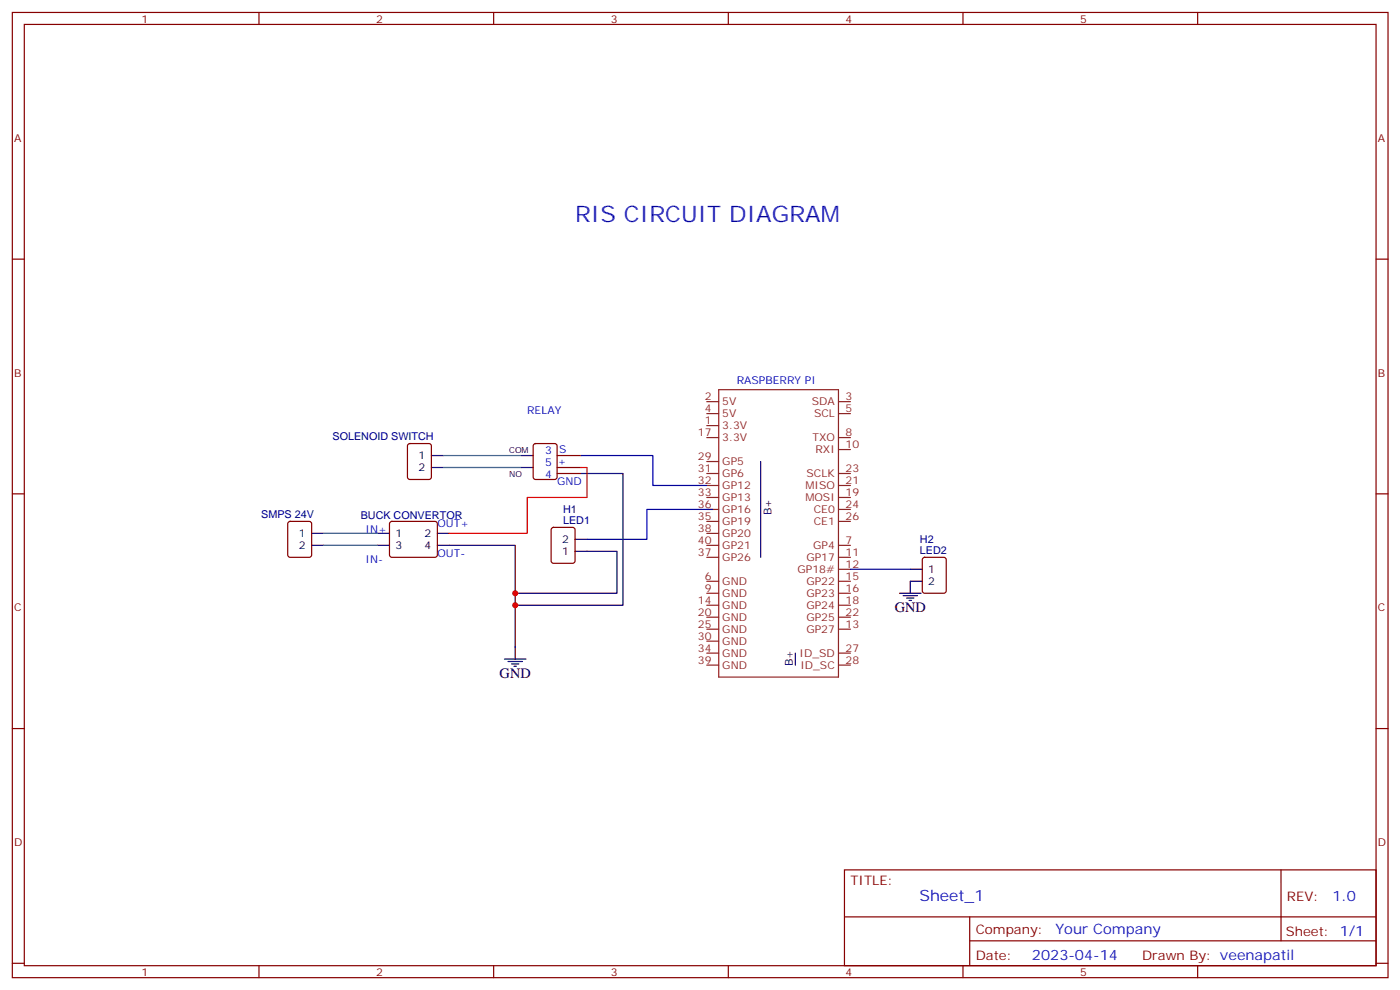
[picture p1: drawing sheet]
<svg xmlns="http://www.w3.org/2000/svg" width="413mm" height="292mm" viewBox="0 0 413 292" stroke-linecap="round" stroke-linejoin="round" font-family="sans-serif">
<g fill="none" stroke="#870000" stroke-width=".35">
<path d="M3.6 3.7h405.4v284.3h-405.4zM7.2 7.2h398.2v277.3h-398.2zM76.3 3.7v3.5M145.5 3.7v3.5M214.6 3.7v3.5M283.7 3.7v3.5M352.9 3.7v3.5M3.6 76.3h3.6M405.4 76.3h3.6M120.3 130.9l.5-.2h5.6l.7 .4v9.4l-.5 .7-5.8 .1-.7-.5v-9.4zM157.3 130.9l.5-.2h5.6l.7 .4v9.4l-.4 .7-5.9 .1-.7-.5v-9.4zM164.1 139.5h7.1"/>
<path d="M164.1 134.2h7.1M164.1 137.7h7.1M3.6 145.5h3.6M85 153.8l.5-.2h5.6l.7 .4v9.5l-.4 .6-5.9 .1-.7-.5v-9.4zM115 153.8l.5-.2h12.7l.5 .2 .2 .5-.1 9.5-.6 .4-13-.1-.4-.6v-9.2zM162.6 155.6l.5-.2h5.6l.7 .4v9.4l-.4 .7h-5.9l-.7-.4v-9.4zM405.4 145.5h3.6M272 164.4l.5-.2h5.6l.6 .4 .1 9.5-.5 .6-5.8 .1-.7-.5-.1-9.4zM3.6 214.6h3.6M405.4 214.6h3.6M248.8 256.3h156.6v28.2h-156.6zM377.4 256.3v20.9"/>
<path d="M248.8 270.1h156.5M285.7 277.2h119.6M285.7 270.1v14.1M3.6 283.8h3.6M76.3 284.5v3.5M145.5 284.5v3.5M214.6 284.5v3.5M283.7 284.5v3.5M352.9 284.5v3.5M405.4 283.8h3.6"/>
</g>
<g fill="none" stroke="#8c2424" stroke-width=".35">
<path d="M208.2 118.3h3.6M211.8 114.8h35.3v84.7h-35.3zM247.1 118.3h3.5M208.2 139.5h3.6M208.2 136h3.6M208.2 121.8h3.6M208.2 128.9h3.6M208.2 125.4h3.6M247.1 139.5h3.5M247.1 121.8h3.5M247.1 128.9h3.5M247.1 132.4h3.5"/>
<path d="M208.2 157.1h3.6M208.2 150.1h3.6M208.2 153.6h3.6M208.2 146.5h3.6M208.2 143h3.6M247.1 150.1h3.5M247.1 153.6h3.5M247.1 146.5h3.5M247.1 143h3.5M208.2 160.7h3.6M208.2 164.2h3.6M208.2 171.2h3.6"/>
<path d="M208.2 178.3h3.6M208.2 174.8h3.6M247.1 160.7h3.5M247.1 164.2h3.5M247.1 171.2h3.5M247.1 167.7h3.5M247.1 178.3h3.5M247.1 174.8h3.5M208.2 195.9h3.6M208.2 192.4h3.6M208.2 188.9h3.6M208.2 181.8h3.6"/>
<path d="M208.2 185.3h3.6M247.1 195.9h3.5M247.1 192.4h3.5M247.1 181.8h3.5M247.1 185.3h3.5"/>
</g>
<g fill="none" stroke="#000" stroke-width=".35">
<path d="M127.1 137.7h3.5M127.1 134.2h3.5M153.6 137.7h3.5M153.6 134.2h3.5M171.2 139.5h12.4v38.8h-31.8M224.1 136v28.2M91.8 157.1h3.6M111.2 157.1h3.6M128.9 157.1h3.5M169.4 158.9h3.6M91.8 160.7h3.6M111.2 160.7h3.6"/>
<path d="M128.9 160.7h22.9v33.5M169.4 162.4h12.4v12.4h-30M265 174.8h6.4M266.1 175.5h4.2M267.2 176.2h2.1M267.9 176.9h.7M268.2 167.7h3.5M271.7 171.2h-3.5v3.6M148.6 194.2h6.4M149.7 194.9h4.2M150.7 195.6h2.2M151.4 196.3h.8"/>
<path d="M234.4 192.4v3.5"/>
</g>
<path d="M171.2 134.2h21.2v8.8h15.8M210 150.1h-19.4v8.8h-17.6" fill="none" stroke="#009" stroke-width=".35"/>
<path d="M250.6 167.7h17.6" fill="none" stroke="#00c" stroke-width=".35"/>
<path d="M130.6 134.2h23M130.6 137.7h23M95.4 157.1h15.8M95.4 160.7h15.8" fill="none" stroke="#008700" stroke-width=".35"/>
<path d="M171.2 137.7h1.8v8.8h-17.7v10.6h-22.9" fill="none" stroke="#f00" stroke-width=".35"/>
<g fill="#c00">
<circle cx="151.8" cy="174.8" r=".88"/>
<circle cx="151.8" cy="178.3" r=".88"/>
</g>
<text font-size="6.7" fill="#00f" x="169.4" y="65.4">RIS CIRCUIT DIAGRAM</text>
<text font-size="4.6" fill="#00f" x="270.9" y="265.3">Sheet_1</text>
<g font-size="4.2">
<text x="263.6" y="180.4">GND</text>
<text x="147.2" y="199.8">GND</text>
</g>
<g font-size="4.2" fill="#00f">
<text x="392.6" y="265.5">1.0</text>
<text x="311" y="275.1">Your Company</text>
<text x="304.1" y="282.9">2023-04-14</text>
</g>
<g font-size="3.9" fill="#800">
<text x="250.6" y="260.8">TITLE:</text>
<text x="379.2" y="265.5">REV:</text>
<text x="287.5" y="275">Company:</text>
<text x="378.9" y="275.7">Sheet: 1/1</text>
<text x="287.5" y="282.7">Date:</text>
<text x="336.5" y="282.8">Drawn By: veenapatil</text>
</g>
<g font-size="3.2" fill="#800">
<text x="41.7" y="6.7">1</text>
<text x="110.9" y="6.7">2</text>
<text x="180" y="6.7">3</text>
<text x="249.2" y="6.7">4</text>
<text x="318.3" y="6.7">5</text>
<text x="4.2" y="41.8">A</text>
<text x="406" y="41.8">A</text>
<text x="4.2" y="110.9">B</text>
<text x="406" y="110.9">B</text>
<text x="4.2" y="180.1">C</text>
<text x="406" y="180.1">C</text>
<text x="4.2" y="249.2">D</text>
<text x="406" y="249.2">D</text>
<text x="41.7" y="287.5">1</text>
<text x="110.9" y="287.5">2</text>
<text x="180" y="287.5">3</text>
<text x="249.2" y="287.5">4</text>
<text x="318.3" y="287.5">5</text>
</g>
<g font-size="3.2" fill="#00f">
<text x="217.1" y="113">RASPBERRY PI</text>
<text x="155.3" y="121.8">RELAY</text>
<text x="160.6" y="133.8">3</text>
<text x="160.6" y="137.4">5</text>
<text x="164.4" y="137">+</text>
<text x="164.8" y="133.5">S</text>
<text x="160.6" y="140.9">4</text>
<text x="164.1" y="143">GND</text>
<text x="128.9" y="155.4">OUT+</text>
<text x="107.7" y="157.1">IN+</text>
<text x="107.7" y="165.9">IN-</text>
<text x="128.9" y="164.2">OUT-</text>
</g>
<g font-size="3.2" fill="#8d2323">
<text x="207.6" y="118">2</text>
<text x="212.8" y="119.4">5V</text>
<text x="239.2" y="119.4">SDA</text>
<text x="249.2" y="118">3</text>
<text x="207.6" y="121.5">4</text>
<text x="207.6" y="125">1</text>
<text x="212.8" y="122.9">5V</text>
<text x="239.8" y="122.9">SCL</text>
<text x="249.2" y="121.5">5</text>
<text x="205.6" y="128.6">17</text>
<text x="212.8" y="130">3.3V</text>
<text x="212.8" y="126.4">3.3V</text>
<text x="239.4" y="130">TXO</text>
<text x="249.2" y="128.6">8</text>
<text x="205.6" y="135.6">29</text>
<text x="212.8" y="137">GP5</text>
<text x="240.3" y="133.5">RXI</text>
<text x="249.2" y="132.1">10</text>
<text x="205.6" y="142.7">32</text>
<text x="205.6" y="139.1">31</text>
<text x="212.8" y="140.5">GP6</text>
<text x="237.6" y="140.5">SCLK</text>
<text x="249.2" y="139.1">23</text>
<text x="249.2" y="142.7">21</text>
<text x="205.6" y="149.7">36</text>
<text x="205.6" y="146.2">33</text>
<text x="212.8" y="147.6">GP13</text>
<text x="212.8" y="144.1">GP12</text>
<text x="237.3" y="144.1">MISO</text>
<text x="237.3" y="147.6">MOSI</text>
<text x="249.2" y="149.7">24</text>
<text x="249.2" y="146.2">19</text>
<text x="205.6" y="153.2">35</text>
<text x="212.8" y="151.1">GP16</text>
<text x="212.8" y="154.7">GP19</text>
<text x="239.8" y="151.1">CE0</text>
<text x="239.8" y="154.7">CE1</text>
<text x="249.2" y="153.2">26</text>
<text x="205.6" y="160.3">40</text>
<text x="205.6" y="156.8">38</text>
<text x="212.8" y="161.7">GP21</text>
<text x="212.8" y="158.2">GP20</text>
<text x="239.6" y="161.7">GP4</text>
<text x="249.2" y="160.3">7</text>
<text x="205.6" y="163.8">37</text>
<text x="212.8" y="165.2">GP26</text>
<text x="237.6" y="165.2">GP17</text>
<text x="249.2" y="167.4">12</text>
<text x="249.2" y="163.8">11</text>
<text x="207.6" y="170.9">6</text>
<text x="212.8" y="172.3">GND</text>
<text x="235" y="168.8">GP18#</text>
<text x="237.6" y="172.3">GP22</text>
<text x="249.2" y="170.9">15</text>
<text x="205.6" y="177.9">14</text>
<text x="207.6" y="174.4">9</text>
<text x="212.8" y="179.4">GND</text>
<text x="212.8" y="175.8">GND</text>
<text x="237.6" y="175.8">GP23</text>
<text x="237.6" y="179.4">GP24</text>
<text x="249.2" y="174.4">16</text>
<text x="249.2" y="177.9">18</text>
<text x="205.6" y="181.5">20</text>
<text x="205.6" y="185">25</text>
<text x="212.8" y="182.9">GND</text>
<text x="237.6" y="182.9">GP25</text>
<text x="249.2" y="181.5">22</text>
<text x="249.2" y="185">13</text>
<text x="205.6" y="188.5">30</text>
<text x="212.8" y="189.9">GND</text>
<text x="212.8" y="186.4">GND</text>
<text x="237.6" y="186.4">GP27</text>
<text x="205.6" y="195.6">39</text>
<text x="205.6" y="192.1">34</text>
<text x="212.8" y="197">GND</text>
<text x="212.8" y="193.5">GND</text>
<text x="235.6" y="193.5">ID_SD</text>
<text x="235.8" y="197">ID_SC</text>
<text x="249.2" y="195.6">28</text>
<text x="249.2" y="192.1">27</text>
</g>
<g font-size="3.2" fill="#000080">
<text x="98" y="129.6">SOLENOID SWITCH</text>
<text x="77" y="152.5">SMPS 24V</text>
<text x="106.3" y="153">BUCK CONVERTOR</text>
<text x="165.9" y="154.3">LED1</text>
<text x="165.9" y="151.1">H1</text>
<text x="271" y="159.9">H2</text>
<text x="271" y="163.1">LED2</text>
</g>
<g font-size="3.2">
<text x="123.3" y="135.3">1</text>
<text x="123.3" y="138.8">2</text>
<text x="227.3" y="151.8" transform="rotate(-90 227.3 151.8)">B+</text>
<text x="88" y="158.2">1</text>
<text x="88" y="161.7">2</text>
<text x="116.5" y="158.2">1</text>
<text x="116.5" y="161.7">3</text>
<text x="125.1" y="158.2">2</text>
<text x="125.1" y="161.7">4</text>
<text x="165.7" y="159.9">2</text>
<text x="165.7" y="163.5">1</text>
<text x="273.5" y="168.8">1</text>
<text x="273.5" y="172.3">2</text>
<text x="233.6" y="196.3" transform="rotate(-90 233.6 196.3)">B+</text>
</g>
<g font-size="2.5">
<text x="150" y="133.5">COM</text>
<text x="150" y="140.5">NO</text>
</g>
</svg>
